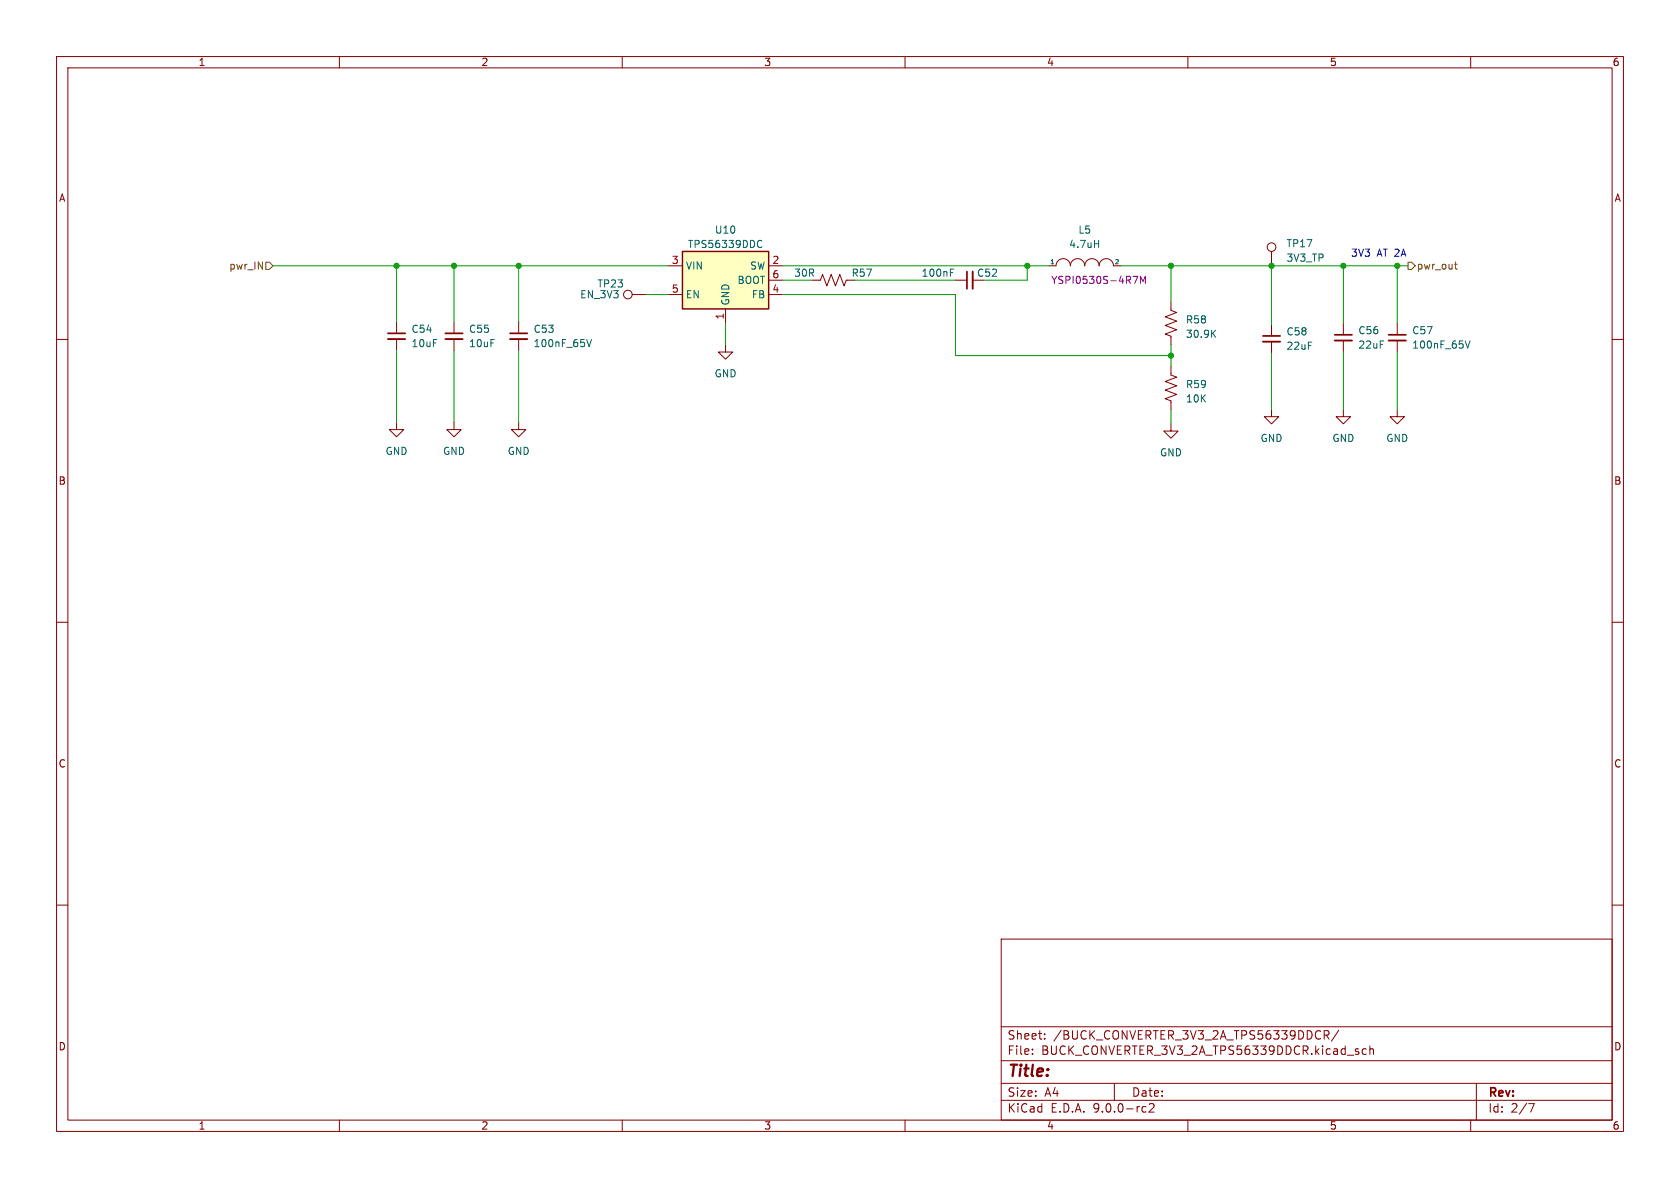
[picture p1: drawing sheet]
(kicad_sch
 (version 20250114)
 (generator "eeschema")
 (generator_version "9.0")
 (paper "A4")
 (lib_symbols
  (symbol "Connector:TestPoint"
   (pin_numbers (hide yes))
   (pin_names
    (offset 0.762) (hide yes)) (exclude_from_sim no) (in_bom yes) (on_board yes)
   (property "Reference" "TP" (at 0 6.858 0) (effects (font (size 1.27 1.27))))
   (property "Value" "TestPoint" (at 0 5.08 0) (effects (font (size 1.27 1.27))))
   (property "Footprint" "" (at 5.08 0 0) (effects (font (size 1.27 1.27)) (hide yes)))
   (property "Datasheet" "~" (at 5.08 0 0) (effects (font (size 1.27 1.27)) (hide yes)))
   (property "Description" "test point" (at 0 0 0) (effects (font (size 1.27 1.27)) (hide yes)))
   (symbol "TestPoint_0_1"
    (circle (center 0 3.302) (radius 0.762) (stroke (width 0) (type default)) (fill (type none))))
   (symbol "TestPoint_1_1"
    (pin passive line (at 0 0 90) (length 2.54) (name "1" (effects (font (size 1.27 1.27)))) (number "1" (effects (font (size 1.27 1.27))))))
   (embedded_fonts no))
  (symbol "Device:C_Small"
   (pin_numbers (hide yes))
   (pin_names
    (offset 0.254) (hide yes)) (exclude_from_sim no) (in_bom yes) (on_board yes)
   (property "Reference" "C" (at 0.254 1.778 0) (effects (font (size 1.27 1.27)) (justify left)))
   (property "Value" "C_Small" (at 0.254 -2.032 0) (effects (font (size 1.27 1.27)) (justify left)))
   (property "Footprint" "" (at 0 0 0) (effects (font (size 1.27 1.27)) (hide yes)))
   (property "Datasheet" "~" (at 0 0 0) (effects (font (size 1.27 1.27)) (hide yes)))
   (property "Description" "Unpolarized capacitor, small symbol" (at 0 0 0) (effects (font (size 1.27 1.27)) (hide yes)))
   (symbol "C_Small_0_1"
    (polyline (pts (xy -1.524 0.508) (xy 1.524 0.508)) (stroke (width 0.3048) (type default)) (fill (type none)))
    (polyline (pts (xy -1.524 -0.508) (xy 1.524 -0.508)) (stroke (width 0.3302) (type default)) (fill (type none))))
   (symbol "C_Small_1_1"
    (pin passive line (at 0 2.54 270) (length 2.032) (name "~" (effects (font (size 1.27 1.27)))) (number "1" (effects (font (size 1.27 1.27)))))
    (pin passive line (at 0 -2.54 90) (length 2.032) (name "~" (effects (font (size 1.27 1.27)))) (number "2" (effects (font (size 1.27 1.27))))))
   (embedded_fonts no))
  (symbol "Device:R_US"
   (pin_numbers (hide yes))
   (pin_names
    (offset 0)) (exclude_from_sim no) (in_bom yes) (on_board yes)
   (property "Reference" "R" (at 2.54 0 90) (effects (font (size 1.27 1.27))))
   (property "Value" "R_US" (at -2.54 0 90) (effects (font (size 1.27 1.27))))
   (property "Footprint" "" (at 1.016 -0.254 90) (effects (font (size 1.27 1.27)) (hide yes)))
   (property "Datasheet" "~" (at 0 0 0) (effects (font (size 1.27 1.27)) (hide yes)))
   (property "Description" "Resistor, US symbol" (at 0 0 0) (effects (font (size 1.27 1.27)) (hide yes)))
   (symbol "R_US_0_1"
    (polyline (pts (xy 0 2.286) (xy 1.016 1.905) (xy 0 1.524) (xy -1.016 1.143) (xy 0 0.762)) (stroke (width 0) (type default)) (fill (type none)))
    (polyline (pts (xy 0 2.286) (xy 0 2.54)) (stroke (width 0) (type default)) (fill (type none)))
    (polyline (pts (xy 0 0.762) (xy 1.016 0.381) (xy 0 0) (xy -1.016 -0.381) (xy 0 -0.762)) (stroke (width 0) (type default)) (fill (type none)))
    (polyline (pts (xy 0 -0.762) (xy 1.016 -1.143) (xy 0 -1.524) (xy -1.016 -1.905) (xy 0 -2.286)) (stroke (width 0) (type default)) (fill (type none)))
    (polyline (pts (xy 0 -2.286) (xy 0 -2.54)) (stroke (width 0) (type default)) (fill (type none))))
   (symbol "R_US_1_1"
    (pin passive line (at 0 3.81 270) (length 1.27) (name "~" (effects (font (size 1.27 1.27)))) (number "1" (effects (font (size 1.27 1.27)))))
    (pin passive line (at 0 -3.81 90) (length 1.27) (name "~" (effects (font (size 1.27 1.27)))) (number "2" (effects (font (size 1.27 1.27))))))
   (embedded_fonts no))
  (symbol "Regulator_Switching:TPS56339DDC" (exclude_from_sim no) (in_bom yes) (on_board yes)
   (property "Reference" "U" (at -7.62 6.35 0) (effects (font (size 1.27 1.27)) (justify left)))
   (property "Value" "TPS56339DDC" (at -2.54 6.35 0) (effects (font (size 1.27 1.27)) (justify left)))
   (property "Footprint" "Package_TO_SOT_SMD:SOT-23-6" (at 1.27 -6.35 0) (effects (font (size 1.27 1.27)) (justify left) (hide yes)))
   (property "Datasheet" "https://www.ti.com/lit/ds/symlink/tps56339.pdf" (at 0 0 0) (effects (font (size 1.27 1.27)) (hide yes)))
   (property "Description" "4.5V to 24V Input, 3-A Output Synchronous Buck Converter, SOT-23-6" (at 0 0 0) (effects (font (size 1.27 1.27)) (hide yes)))
   (symbol "TPS56339DDC_0_1"
    (rectangle (start -7.62 5.08) (end 7.62 -5.08) (stroke (width 0.254) (type default)) (fill (type background))))
   (symbol "TPS56339DDC_1_1"
    (pin power_in line (at -10.16 2.54 0) (length 2.54) (name "VIN" (effects (font (size 1.27 1.27)))) (number "3" (effects (font (size 1.27 1.27)))))
    (pin input line (at -10.16 -2.54 0) (length 2.54) (name "EN" (effects (font (size 1.27 1.27)))) (number "5" (effects (font (size 1.27 1.27)))))
    (pin power_in line (at 0 -7.62 90) (length 2.54) (name "GND" (effects (font (size 1.27 1.27)))) (number "1" (effects (font (size 1.27 1.27)))))
    (pin power_out line (at 10.16 2.54 180) (length 2.54) (name "SW" (effects (font (size 1.27 1.27)))) (number "2" (effects (font (size 1.27 1.27)))))
    (pin passive line (at 10.16 0 180) (length 2.54) (name "BOOT" (effects (font (size 1.27 1.27)))) (number "6" (effects (font (size 1.27 1.27)))))
    (pin input line (at 10.16 -2.54 180) (length 2.54) (name "FB" (effects (font (size 1.27 1.27)))) (number "4" (effects (font (size 1.27 1.27))))))
   (embedded_fonts no))
  (symbol "power:GND"
   (power)
   (pin_names
    (offset 0)) (exclude_from_sim no) (in_bom yes) (on_board yes)
   (property "Reference" "#PWR" (at 0 -6.35 0) (effects (font (size 1.27 1.27)) (hide yes)))
   (property "Value" "GND" (at 0 -3.81 0) (effects (font (size 1.27 1.27))))
   (property "Footprint" "" (at 0 0 0) (effects (font (size 1.27 1.27)) (hide yes)))
   (property "Datasheet" "" (at 0 0 0) (effects (font (size 1.27 1.27)) (hide yes)))
   (property "Description" "Power symbol creates a global label with name \"GND\" , ground" (at 0 0 0) (effects (font (size 1.27 1.27)) (hide yes)))
   (symbol "GND_0_1"
    (polyline (pts (xy 0 0) (xy 0 -1.27) (xy 1.27 -1.27) (xy 0 -2.54) (xy -1.27 -1.27) (xy 0 -1.27)) (stroke (width 0) (type default)) (fill (type none))))
   (symbol "GND_1_1"
    (pin power_in line (at 0 0 270) (length 0) (hide yes) (name "GND" (effects (font (size 1.27 1.27)))) (number "1" (effects (font (size 1.27 1.27))))))
   (embedded_fonts no))
  (symbol "pspice:INDUCTOR"
   (pin_numbers (hide yes))
   (pin_names
    (offset 0)) (exclude_from_sim no) (in_bom yes) (on_board yes)
   (property "Reference" "L" (at 0 2.54 0) (effects (font (size 1.27 1.27))))
   (property "Value" "INDUCTOR" (at 0 -1.27 0) (effects (font (size 1.27 1.27))))
   (property "Footprint" "" (at 0 0 0) (effects (font (size 1.27 1.27)) (hide yes)))
   (property "Datasheet" "~" (at 0 0 0) (effects (font (size 1.27 1.27)) (hide yes)))
   (property "Description" "Inductor symbol for simulation only" (at 0 0 0) (effects (font (size 1.27 1.27)) (hide yes)))
   (symbol "INDUCTOR_0_1"
    (arc (start -5.08 0) (mid -3.81 1.2645) (end -2.54 0) (stroke (width 0) (type default)) (fill (type none)))
    (arc (start -2.54 0) (mid -1.27 1.2645) (end 0 0) (stroke (width 0) (type default)) (fill (type none)))
    (arc (start 0 0) (mid 1.27 1.2645) (end 2.54 0) (stroke (width 0) (type default)) (fill (type none)))
    (arc (start 2.54 0) (mid 3.81 1.2645) (end 5.08 0) (stroke (width 0) (type default)) (fill (type none))))
   (symbol "INDUCTOR_1_1"
    (pin input line (at -6.35 0 0) (length 1.27) (name "1" (effects (font (size 0.762 0.762)))) (number "1" (effects (font (size 0.762 0.762)))))
    (pin input line (at 6.35 0 180) (length 1.27) (name "2" (effects (font (size 0.762 0.762)))) (number "2" (effects (font (size 0.762 0.762))))))
   (embedded_fonts no)))
 (text "3V3 AT 2A"
  (exclude_from_sim no)
  (at 238.76 45.72 0)
  (effects (font (size 1.27 1.27)) (justify left bottom)))
 (junction
  (at 80.264 46.99)
  (diameter 0)
  (color 0 0 0 0))
 (junction
  (at 91.694 46.99)
  (diameter 0)
  (color 0 0 0 0))
 (junction
  (at 237.49 46.99)
  (diameter 0)
  (color 0 0 0 0))
 (junction
  (at 247.015 46.99)
  (diameter 0)
  (color 0 0 0 0))
 (junction
  (at 207.01 62.865)
  (diameter 0)
  (color 0 0 0 0))
 (junction
  (at 70.104 46.99)
  (diameter 0)
  (color 0 0 0 0))
 (junction
  (at 224.79 46.99)
  (diameter 0)
  (color 0 0 0 0))
 (junction
  (at 181.61 46.99)
  (diameter 0)
  (color 0 0 0 0))
 (junction
  (at 207.01 46.99)
  (diameter 0)
  (color 0 0 0 0))
 (wire
  (pts (xy 80.264 46.99) (xy 80.264 56.896))
  (stroke (width 0) (type default)))
 (wire
  (pts (xy 138.43 49.53) (xy 143.51 49.53))
  (stroke (width 0) (type default)))
 (wire
  (pts (xy 224.79 46.99) (xy 224.79 57.352))
  (stroke (width 0) (type default)))
 (wire
  (pts (xy 70.104 46.99) (xy 80.264 46.99))
  (stroke (width 0) (type default)))
 (wire
  (pts (xy 207.01 72.39) (xy 207.01 74.93))
  (stroke (width 0) (type default)))
 (wire
  (pts (xy 48.26 46.99) (xy 70.104 46.99))
  (stroke (width 0) (type default)))
 (wire
  (pts (xy 91.694 46.99) (xy 118.11 46.99))
  (stroke (width 0) (type default)))
 (wire
  (pts (xy 91.694 46.99) (xy 80.264 46.99))
  (stroke (width 0) (type default)))
 (wire
  (pts (xy 224.79 62.432) (xy 224.79 72.39))
  (stroke (width 0) (type default)))
 (wire
  (pts (xy 128.27 57.15) (xy 128.27 60.96))
  (stroke (width 0) (type default)))
 (wire
  (pts (xy 70.104 61.976) (xy 70.104 74.676))
  (stroke (width 0) (type default)))
 (wire
  (pts (xy 138.43 46.99) (xy 181.61 46.99))
  (stroke (width 0) (type default)))
 (wire
  (pts (xy 138.43 52.07) (xy 168.91 52.07))
  (stroke (width 0) (type default)))
 (wire
  (pts (xy 207.01 46.99) (xy 207.01 53.34))
  (stroke (width 0) (type default)))
 (wire
  (pts (xy 80.264 61.976) (xy 80.264 74.676))
  (stroke (width 0) (type default)))
 (wire
  (pts (xy 173.99 49.53) (xy 181.61 49.53))
  (stroke (width 0) (type default)))
 (wire
  (pts (xy 70.104 46.99) (xy 70.104 56.896))
  (stroke (width 0) (type default)))
 (wire
  (pts (xy 207.01 60.96) (xy 207.01 62.865))
  (stroke (width 0) (type default)))
 (wire
  (pts (xy 91.694 46.99) (xy 91.694 56.896))
  (stroke (width 0) (type default)))
 (wire
  (pts (xy 151.13 49.53) (xy 168.91 49.53))
  (stroke (width 0) (type default)))
 (wire
  (pts (xy 247.015 46.99) (xy 248.92 46.99))
  (stroke (width 0) (type default)))
 (wire
  (pts (xy 207.01 62.865) (xy 168.91 62.865))
  (stroke (width 0) (type default)))
 (wire
  (pts (xy 237.49 46.99) (xy 247.015 46.99))
  (stroke (width 0) (type default)))
 (wire
  (pts (xy 207.01 62.865) (xy 207.01 64.77))
  (stroke (width 0) (type default)))
 (wire
  (pts (xy 91.694 46.736) (xy 91.694 46.99))
  (stroke (width 0) (type default)))
 (wire
  (pts (xy 114.3 52.07) (xy 118.11 52.07))
  (stroke (width 0) (type default)))
 (wire
  (pts (xy 80.264 46.736) (xy 80.264 46.99))
  (stroke (width 0) (type default)))
 (wire
  (pts (xy 91.694 61.976) (xy 91.694 74.676))
  (stroke (width 0) (type default)))
 (wire
  (pts (xy 181.61 46.99) (xy 181.61 49.53))
  (stroke (width 0) (type default)))
 (wire
  (pts (xy 224.79 46.99) (xy 237.49 46.99))
  (stroke (width 0) (type default)))
 (wire
  (pts (xy 207.01 46.99) (xy 224.79 46.99))
  (stroke (width 0) (type default)))
 (wire
  (pts (xy 198.12 46.99) (xy 207.01 46.99))
  (stroke (width 0) (type default)))
 (wire
  (pts (xy 247.015 46.99) (xy 247.015 57.15))
  (stroke (width 0) (type default)))
 (wire
  (pts (xy 237.49 46.99) (xy 237.49 57.15))
  (stroke (width 0) (type default)))
 (wire
  (pts (xy 247.015 62.23) (xy 247.015 72.39))
  (stroke (width 0) (type default)))
 (wire
  (pts (xy 168.91 52.07) (xy 168.91 62.865))
  (stroke (width 0) (type default)))
 (wire
  (pts (xy 185.42 46.99) (xy 181.61 46.99))
  (stroke (width 0) (type default)))
 (wire
  (pts (xy 237.49 72.39) (xy 237.49 62.23))
  (stroke (width 0) (type default)))
 (wire
  (pts (xy 70.104 46.736) (xy 70.104 46.99))
  (stroke (width 0) (type default)))
 (hierarchical_label "pwr_out"
  (shape output)
  (at 248.92 46.99 0)
  (effects (font (size 1.27 1.27)) (justify left)))
 (hierarchical_label "pwr_IN"
  (shape input)
  (at 48.26 46.99 180)
  (effects (font (size 1.27 1.27)) (justify right)))
 (symbol
  (lib_id "Device:R_US")
  (at 207.01 68.58 0)
  (unit 1)
  (exclude_from_sim no)
  (in_bom yes)
  (on_board yes)
  (dnp no)
  (fields_autoplaced yes)
  (property "Reference" "R59" (at 209.55 67.945 0) (effects (font (size 1.27 1.27)) (justify left)))
  (property "Value" "10K" (at 209.55 70.485 0) (effects (font (size 1.27 1.27)) (justify left)))
  (property "Footprint" "Resistor_SMD:R_0402_1005Metric" (at 208.026 68.834 90) (effects (font (size 1.27 1.27)) (hide yes)))
  (property "Datasheet" "~" (at 207.01 68.58 0) (effects (font (size 1.27 1.27)) (hide yes)))
  (property "Description" "" (at 207.01 68.58 0) (effects (font (size 1.27 1.27))))
  (pin "1")
  (pin "2"))
 (symbol
  (lib_id "pspice:INDUCTOR")
  (at 191.77 46.99 0)
  (unit 1)
  (exclude_from_sim no)
  (in_bom yes)
  (on_board yes)
  (dnp no)
  (property "Reference" "L5" (at 191.77 40.64 0) (effects (font (size 1.27 1.27))))
  (property "Value" "4.7uH" (at 191.77 43.18 0) (effects (font (size 1.27 1.27))))
  (property "Footprint" "Inductor_SMD:L_Chilisin_BMRx00050512-B" (at 191.77 46.99 0) (effects (font (size 1.27 1.27)) (hide yes)))
  (property "Datasheet" "~" (at 191.77 46.99 0) (effects (font (size 1.27 1.27)) (hide yes)))
  (property "Description" "" (at 191.77 46.99 0) (effects (font (size 1.27 1.27))))
  (property "MPN" "YSPI0530S-4R7M" (at 194.31 49.53 0) (effects (font (size 1.27 1.27))))
  (pin "1")
  (pin "2"))
 (symbol
  (lib_id "Regulator_Switching:TPS56339DDC")
  (at 128.27 49.53 0)
  (unit 1)
  (exclude_from_sim no)
  (in_bom yes)
  (on_board yes)
  (dnp no)
  (fields_autoplaced yes)
  (property "Reference" "U10" (at 128.27 40.64 0) (effects (font (size 1.27 1.27))))
  (property "Value" "TPS56339DDC" (at 128.27 43.18 0) (effects (font (size 1.27 1.27))))
  (property "Footprint" "Package_TO_SOT_SMD:SOT-23-6" (at 129.54 55.88 0) (effects (font (size 1.27 1.27)) (justify left) (hide yes)))
  (property "Datasheet" "https://www.ti.com/lit/ds/symlink/tps56339.pdf" (at 128.27 49.53 0) (effects (font (size 1.27 1.27)) (hide yes)))
  (property "Description" "" (at 128.27 49.53 0) (effects (font (size 1.27 1.27))))
  (pin "1")
  (pin "2")
  (pin "3")
  (pin "4")
  (pin "5")
  (pin "6"))
 (symbol
  (lib_id "power:GND")
  (at 91.694 74.676 0)
  (unit 1)
  (exclude_from_sim no)
  (in_bom yes)
  (on_board yes)
  (dnp no)
  (fields_autoplaced yes)
  (property "Reference" "#PWR0117" (at 91.694 81.026 0) (effects (font (size 1.27 1.27)) (hide yes)))
  (property "Value" "GND" (at 91.694 79.756 0) (effects (font (size 1.27 1.27))))
  (property "Footprint" "" (at 91.694 74.676 0) (effects (font (size 1.27 1.27)) (hide yes)))
  (property "Datasheet" "" (at 91.694 74.676 0) (effects (font (size 1.27 1.27)) (hide yes)))
  (property "Description" "" (at 91.694 74.676 0) (effects (font (size 1.27 1.27))))
  (pin "1"))
 (symbol
  (lib_id "power:GND")
  (at 224.79 72.39 0)
  (unit 1)
  (exclude_from_sim no)
  (in_bom yes)
  (on_board yes)
  (dnp no)
  (fields_autoplaced yes)
  (property "Reference" "#PWR0112" (at 224.79 78.74 0) (effects (font (size 1.27 1.27)) (hide yes)))
  (property "Value" "GND" (at 224.79 77.47 0) (effects (font (size 1.27 1.27))))
  (property "Footprint" "" (at 224.79 72.39 0) (effects (font (size 1.27 1.27)) (hide yes)))
  (property "Datasheet" "" (at 224.79 72.39 0) (effects (font (size 1.27 1.27)) (hide yes)))
  (property "Description" "" (at 224.79 72.39 0) (effects (font (size 1.27 1.27))))
  (pin "1"))
 (symbol
  (lib_id "power:GND")
  (at 128.27 60.96 0)
  (unit 1)
  (exclude_from_sim no)
  (in_bom yes)
  (on_board yes)
  (dnp no)
  (fields_autoplaced yes)
  (property "Reference" "#PWR0111" (at 128.27 67.31 0) (effects (font (size 1.27 1.27)) (hide yes)))
  (property "Value" "GND" (at 128.27 66.04 0) (effects (font (size 1.27 1.27))))
  (property "Footprint" "" (at 128.27 60.96 0) (effects (font (size 1.27 1.27)) (hide yes)))
  (property "Datasheet" "" (at 128.27 60.96 0) (effects (font (size 1.27 1.27)) (hide yes)))
  (property "Description" "" (at 128.27 60.96 0) (effects (font (size 1.27 1.27))))
  (pin "1"))
 (symbol
  (lib_id "Device:R_US")
  (at 207.01 57.15 0)
  (unit 1)
  (exclude_from_sim no)
  (in_bom yes)
  (on_board yes)
  (dnp no)
  (fields_autoplaced yes)
  (property "Reference" "R58" (at 209.55 56.515 0) (effects (font (size 1.27 1.27)) (justify left)))
  (property "Value" "30.9K" (at 209.55 59.055 0) (effects (font (size 1.27 1.27)) (justify left)))
  (property "Footprint" "Resistor_SMD:R_0402_1005Metric" (at 208.026 57.404 90) (effects (font (size 1.27 1.27)) (hide yes)))
  (property "Datasheet" "~" (at 207.01 57.15 0) (effects (font (size 1.27 1.27)) (hide yes)))
  (property "Description" "" (at 207.01 57.15 0) (effects (font (size 1.27 1.27))))
  (pin "1")
  (pin "2"))
 (symbol
  (lib_id "Device:C_Small")
  (at 247.015 59.69 0)
  (unit 1)
  (exclude_from_sim no)
  (in_bom yes)
  (on_board yes)
  (dnp no)
  (property "Reference" "C57" (at 249.555 58.4262 0) (effects (font (size 1.27 1.27)) (justify left)))
  (property "Value" "100nF_65V" (at 249.555 60.96 0) (effects (font (size 1.27 1.27)) (justify left)))
  (property "Footprint" "Capacitor_SMD:C_0402_1005Metric" (at 247.015 59.69 0) (effects (font (size 1.27 1.27)) (hide yes)))
  (property "Datasheet" "~" (at 247.015 59.69 0) (effects (font (size 1.27 1.27)) (hide yes)))
  (property "Description" "" (at 247.015 59.69 0) (effects (font (size 1.27 1.27))))
  (pin "1")
  (pin "2"))
 (symbol
  (lib_id "power:GND")
  (at 247.015 72.39 0)
  (unit 1)
  (exclude_from_sim no)
  (in_bom yes)
  (on_board yes)
  (dnp no)
  (fields_autoplaced yes)
  (property "Reference" "#PWR0114" (at 247.015 78.74 0) (effects (font (size 1.27 1.27)) (hide yes)))
  (property "Value" "GND" (at 247.015 77.47 0) (effects (font (size 1.27 1.27))))
  (property "Footprint" "" (at 247.015 72.39 0) (effects (font (size 1.27 1.27)) (hide yes)))
  (property "Datasheet" "" (at 247.015 72.39 0) (effects (font (size 1.27 1.27)) (hide yes)))
  (property "Description" "" (at 247.015 72.39 0) (effects (font (size 1.27 1.27))))
  (pin "1"))
 (symbol
  (lib_id "power:GND")
  (at 237.49 72.39 0)
  (unit 1)
  (exclude_from_sim no)
  (in_bom yes)
  (on_board yes)
  (dnp no)
  (fields_autoplaced yes)
  (property "Reference" "#PWR0113" (at 237.49 78.74 0) (effects (font (size 1.27 1.27)) (hide yes)))
  (property "Value" "GND" (at 237.49 77.47 0) (effects (font (size 1.27 1.27))))
  (property "Footprint" "" (at 237.49 72.39 0) (effects (font (size 1.27 1.27)) (hide yes)))
  (property "Datasheet" "" (at 237.49 72.39 0) (effects (font (size 1.27 1.27)) (hide yes)))
  (property "Description" "" (at 237.49 72.39 0) (effects (font (size 1.27 1.27))))
  (pin "1"))
 (symbol
  (lib_id "Device:C_Small")
  (at 171.45 49.53 90)
  (unit 1)
  (exclude_from_sim no)
  (in_bom yes)
  (on_board yes)
  (dnp no)
  (property "Reference" "C52" (at 176.53 48.26 90) (effects (font (size 1.27 1.27)) (justify left)))
  (property "Value" "100nF" (at 168.91 48.26 90) (effects (font (size 1.27 1.27)) (justify left)))
  (property "Footprint" "Capacitor_SMD:C_0402_1005Metric" (at 171.45 49.53 0) (effects (font (size 1.27 1.27)) (hide yes)))
  (property "Datasheet" "~" (at 171.45 49.53 0) (effects (font (size 1.27 1.27)) (hide yes)))
  (property "Description" "" (at 171.45 49.53 0) (effects (font (size 1.27 1.27))))
  (pin "1")
  (pin "2"))
 (symbol
  (lib_id "Connector:TestPoint")
  (at 224.79 46.99 0)
  (unit 1)
  (exclude_from_sim no)
  (in_bom yes)
  (on_board yes)
  (dnp no)
  (fields_autoplaced yes)
  (property "Reference" "TP17" (at 227.33 43.053 0) (effects (font (size 1.27 1.27)) (justify left)))
  (property "Value" "3V3_TP" (at 227.33 45.593 0) (effects (font (size 1.27 1.27)) (justify left)))
  (property "Footprint" "brilliant-kicad-library:TestPoint_Pad_D0.9mm" (at 229.87 46.99 0) (effects (font (size 1.27 1.27)) (hide yes)))
  (property "Datasheet" "~" (at 229.87 46.99 0) (effects (font (size 1.27 1.27)) (hide yes)))
  (property "Description" "" (at 224.79 46.99 0) (effects (font (size 1.27 1.27))))
  (pin "1"))
 (symbol
  (lib_id "Device:C_Small")
  (at 80.264 59.436 0)
  (unit 1)
  (exclude_from_sim no)
  (in_bom yes)
  (on_board yes)
  (dnp no)
  (fields_autoplaced yes)
  (property "Reference" "C55" (at 82.804 58.1722 0) (effects (font (size 1.27 1.27)) (justify left)))
  (property "Value" "10uF" (at 82.804 60.7122 0) (effects (font (size 1.27 1.27)) (justify left)))
  (property "Footprint" "Capacitor_SMD:C_0805_2012Metric" (at 80.264 59.436 0) (effects (font (size 1.27 1.27)) (hide yes)))
  (property "Datasheet" "~" (at 80.264 59.436 0) (effects (font (size 1.27 1.27)) (hide yes)))
  (property "Description" "" (at 80.264 59.436 0) (effects (font (size 1.27 1.27))))
  (pin "1")
  (pin "2"))
 (symbol
  (lib_id "Connector:TestPoint")
  (at 114.3 52.07 90)
  (unit 1)
  (exclude_from_sim no)
  (in_bom yes)
  (on_board yes)
  (dnp no)
  (property "Reference" "TP23" (at 107.95 50.165 90) (effects (font (size 1.27 1.27))))
  (property "Value" "EN_3V3" (at 106.045 52.07 90) (effects (font (size 1.27 1.27))))
  (property "Footprint" "brilliant-kicad-library:TestPoint_Pad_D0.9mm" (at 114.3 46.99 0) (effects (font (size 1.27 1.27)) (hide yes)))
  (property "Datasheet" "~" (at 114.3 46.99 0) (effects (font (size 1.27 1.27)) (hide yes)))
  (property "Description" "" (at 114.3 52.07 0) (effects (font (size 1.27 1.27))))
  (pin "1"))
 (symbol
  (lib_id "power:GND")
  (at 207.01 74.93 0)
  (unit 1)
  (exclude_from_sim no)
  (in_bom yes)
  (on_board yes)
  (dnp no)
  (fields_autoplaced yes)
  (property "Reference" "#PWR0118" (at 207.01 81.28 0) (effects (font (size 1.27 1.27)) (hide yes)))
  (property "Value" "GND" (at 207.01 80.01 0) (effects (font (size 1.27 1.27))))
  (property "Footprint" "" (at 207.01 74.93 0) (effects (font (size 1.27 1.27)) (hide yes)))
  (property "Datasheet" "" (at 207.01 74.93 0) (effects (font (size 1.27 1.27)) (hide yes)))
  (property "Description" "" (at 207.01 74.93 0) (effects (font (size 1.27 1.27))))
  (pin "1"))
 (symbol
  (lib_id "Device:C_Small")
  (at 70.104 59.436 0)
  (unit 1)
  (exclude_from_sim no)
  (in_bom yes)
  (on_board yes)
  (dnp no)
  (fields_autoplaced yes)
  (property "Reference" "C54" (at 72.644 58.1722 0) (effects (font (size 1.27 1.27)) (justify left)))
  (property "Value" "10uF" (at 72.644 60.7122 0) (effects (font (size 1.27 1.27)) (justify left)))
  (property "Footprint" "Capacitor_SMD:C_0805_2012Metric" (at 70.104 59.436 0) (effects (font (size 1.27 1.27)) (hide yes)))
  (property "Datasheet" "~" (at 70.104 59.436 0) (effects (font (size 1.27 1.27)) (hide yes)))
  (property "Description" "" (at 70.104 59.436 0) (effects (font (size 1.27 1.27))))
  (pin "1")
  (pin "2"))
 (symbol
  (lib_id "power:GND")
  (at 70.104 74.676 0)
  (unit 1)
  (exclude_from_sim no)
  (in_bom yes)
  (on_board yes)
  (dnp no)
  (fields_autoplaced yes)
  (property "Reference" "#PWR0115" (at 70.104 81.026 0) (effects (font (size 1.27 1.27)) (hide yes)))
  (property "Value" "GND" (at 70.104 79.756 0) (effects (font (size 1.27 1.27))))
  (property "Footprint" "" (at 70.104 74.676 0) (effects (font (size 1.27 1.27)) (hide yes)))
  (property "Datasheet" "" (at 70.104 74.676 0) (effects (font (size 1.27 1.27)) (hide yes)))
  (property "Description" "" (at 70.104 74.676 0) (effects (font (size 1.27 1.27))))
  (pin "1"))
 (symbol
  (lib_id "Device:C_Small")
  (at 224.79 59.892 0)
  (unit 1)
  (exclude_from_sim no)
  (in_bom yes)
  (on_board yes)
  (dnp no)
  (fields_autoplaced yes)
  (property "Reference" "C58" (at 227.33 58.6282 0) (effects (font (size 1.27 1.27)) (justify left)))
  (property "Value" "22uF" (at 227.33 61.1682 0) (effects (font (size 1.27 1.27)) (justify left)))
  (property "Footprint" "Capacitor_SMD:C_0603_1608Metric" (at 224.79 59.892 0) (effects (font (size 1.27 1.27)) (hide yes)))
  (property "Datasheet" "~" (at 224.79 59.892 0) (effects (font (size 1.27 1.27)) (hide yes)))
  (property "Description" "" (at 224.79 59.892 0) (effects (font (size 1.27 1.27))))
  (pin "1")
  (pin "2"))
 (symbol
  (lib_id "Device:C_Small")
  (at 91.694 59.436 0)
  (unit 1)
  (exclude_from_sim no)
  (in_bom yes)
  (on_board yes)
  (dnp no)
  (property "Reference" "C53" (at 94.234 58.1722 0) (effects (font (size 1.27 1.27)) (justify left)))
  (property "Value" "100nF_65V" (at 94.234 60.706 0) (effects (font (size 1.27 1.27)) (justify left)))
  (property "Footprint" "Capacitor_SMD:C_0402_1005Metric" (at 91.694 59.436 0) (effects (font (size 1.27 1.27)) (hide yes)))
  (property "Datasheet" "~" (at 91.694 59.436 0) (effects (font (size 1.27 1.27)) (hide yes)))
  (property "Description" "" (at 91.694 59.436 0) (effects (font (size 1.27 1.27))))
  (pin "1")
  (pin "2"))
 (symbol
  (lib_id "Device:C_Small")
  (at 237.49 59.69 0)
  (unit 1)
  (exclude_from_sim no)
  (in_bom yes)
  (on_board yes)
  (dnp no)
  (fields_autoplaced yes)
  (property "Reference" "C56" (at 240.03 58.4262 0) (effects (font (size 1.27 1.27)) (justify left)))
  (property "Value" "22uF" (at 240.03 60.9662 0) (effects (font (size 1.27 1.27)) (justify left)))
  (property "Footprint" "Capacitor_SMD:C_0603_1608Metric" (at 237.49 59.69 0) (effects (font (size 1.27 1.27)) (hide yes)))
  (property "Datasheet" "~" (at 237.49 59.69 0) (effects (font (size 1.27 1.27)) (hide yes)))
  (property "Description" "" (at 237.49 59.69 0) (effects (font (size 1.27 1.27))))
  (pin "1")
  (pin "2"))
 (symbol
  (lib_id "Device:R_US")
  (at 147.32 49.53 90)
  (unit 1)
  (exclude_from_sim no)
  (in_bom yes)
  (on_board yes)
  (dnp no)
  (property "Reference" "R57" (at 152.4 48.26 90) (effects (font (size 1.27 1.27))))
  (property "Value" "30R" (at 142.24 48.26 90) (effects (font (size 1.27 1.27))))
  (property "Footprint" "Resistor_SMD:R_0402_1005Metric" (at 147.574 48.514 90) (effects (font (size 1.27 1.27)) (hide yes)))
  (property "Datasheet" "~" (at 147.32 49.53 0) (effects (font (size 1.27 1.27)) (hide yes)))
  (property "Description" "" (at 147.32 49.53 0) (effects (font (size 1.27 1.27))))
  (pin "1")
  (pin "2"))
 (symbol
  (lib_id "power:GND")
  (at 80.264 74.676 0)
  (unit 1)
  (exclude_from_sim no)
  (in_bom yes)
  (on_board yes)
  (dnp no)
  (fields_autoplaced yes)
  (property "Reference" "#PWR0116" (at 80.264 81.026 0) (effects (font (size 1.27 1.27)) (hide yes)))
  (property "Value" "GND" (at 80.264 79.756 0) (effects (font (size 1.27 1.27))))
  (property "Footprint" "" (at 80.264 74.676 0) (effects (font (size 1.27 1.27)) (hide yes)))
  (property "Datasheet" "" (at 80.264 74.676 0) (effects (font (size 1.27 1.27)) (hide yes)))
  (property "Description" "" (at 80.264 74.676 0) (effects (font (size 1.27 1.27))))
  (pin "1")))
